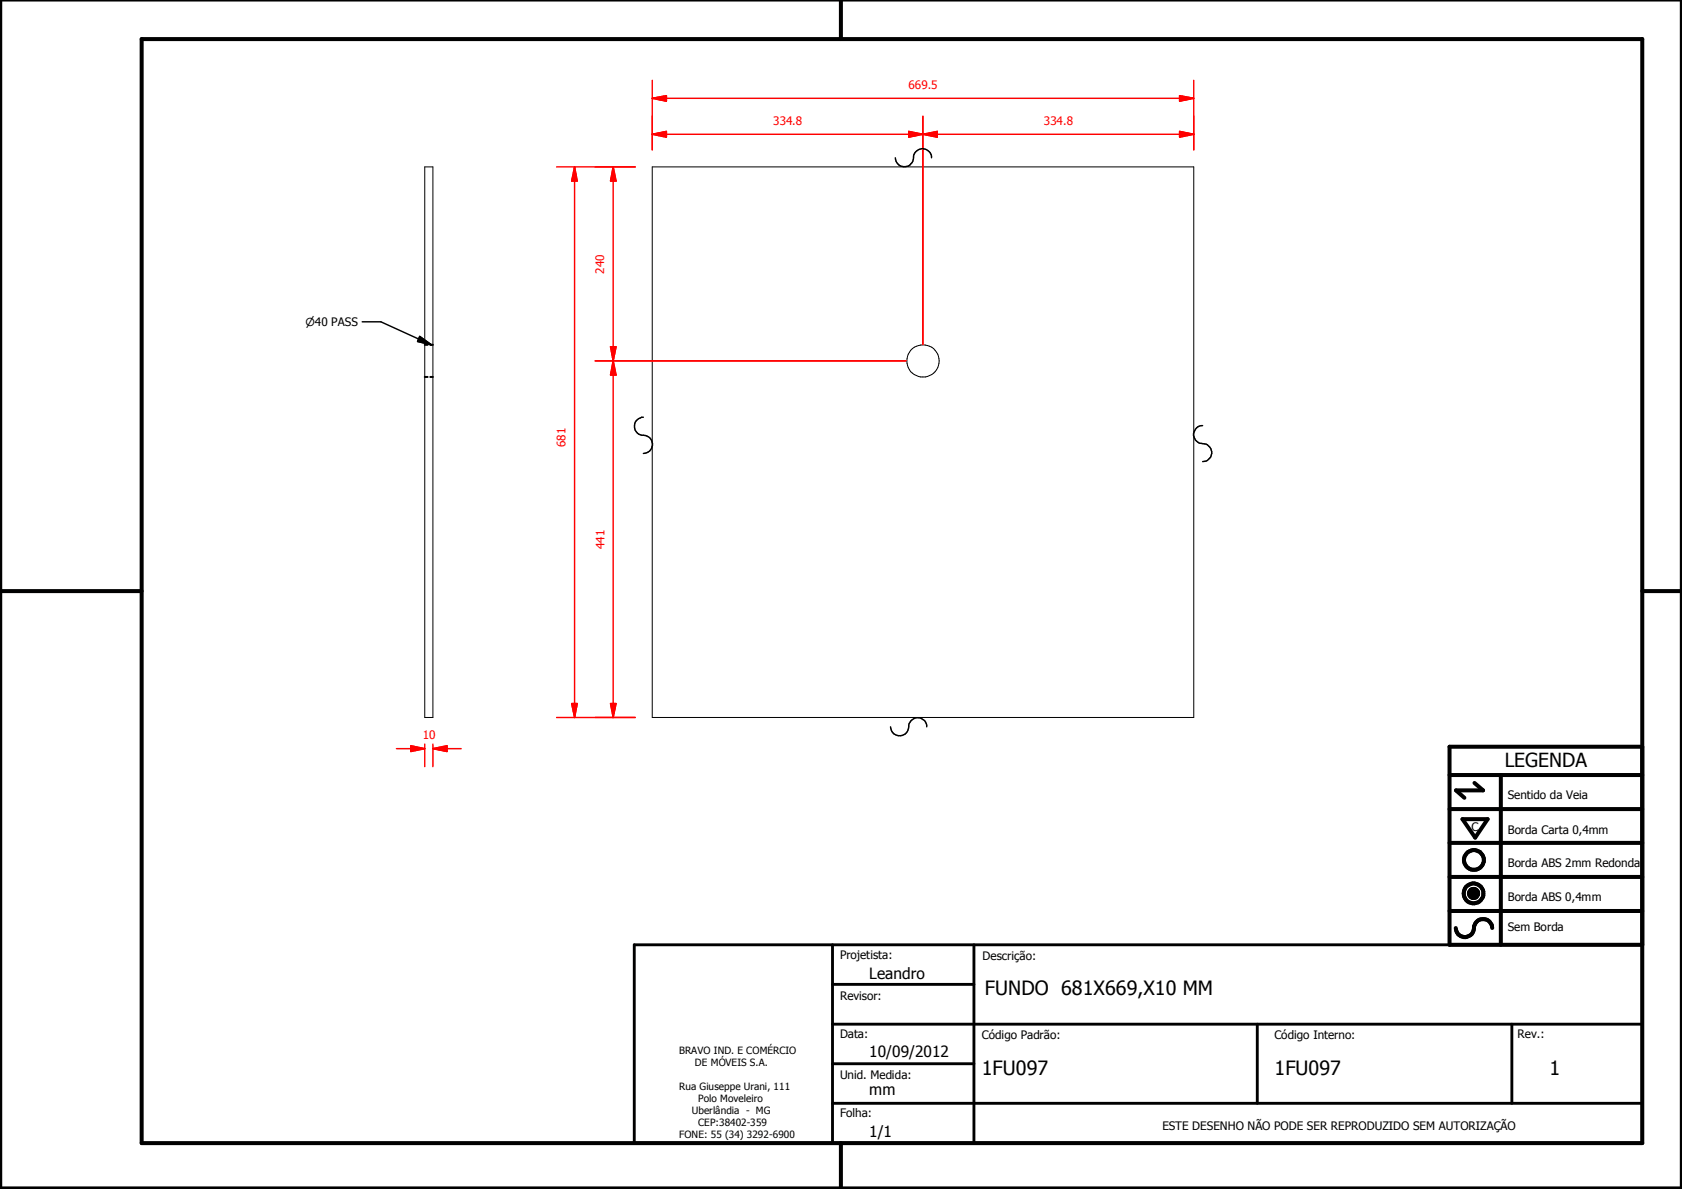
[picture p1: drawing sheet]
<svg xmlns="http://www.w3.org/2000/svg" width="297mm" height="210mm" viewBox="0 0 297 210" stroke-linecap="round" stroke-linejoin="round" font-family="sans-serif">
<g fill="none" stroke="#000" stroke-width=".18">
<path d="M75 29.5h1.5v97.2h-1.5zM115.2 29.5h95.6v97.2h-95.6zM259.4 157.6l1.6 .1zM259.4 157.7l1.6 .1zM259.4 157.8l1.6 .1zM259.4 157.9h1.6v.1zM259.4 157.9l1.6 .1h-1.5zM259.4 157.6h1.6zM259.5 158h1.5zM259.5 158l1.4 .1zM259.5 157.5l1.5 .1h-1.6zM259.5 157.5l1.5 .1z"/>
<path d="M259.5 158.1h1.4zM259.5 157.4l1.5 .1h-1.5zM259.5 157.4l1.5 .1zM259.5 158.1l1.4 .1zM259.5 157.3l1.4 .1h-1.4zM259.5 157.3l1.4 .1zM259.6 158.2h1.3zM259.6 158.2h1.2zM259.6 157.2l1.3 .1h-1.4zM259.6 157.2l1.3 .1zM259.6 158.2l1.2 .1zM259.6 157.2h1.3z"/>
<path d="M259.7 158.3h1.1zM259.7 158.3l1 .1zM259.7 157.1l1.1 .1h-1.2zM259.7 157.1l1.1 .1zM259.7 157.1h1.1zM259.8 158.4h.9zM259.8 158.4h.8zM259.8 157.1h1zM259.8 157.1h.9zM259.8 158.4l.8 .1zM259.8 157l.9 .1zM259.8 157h.8z"/>
<path d="M259.9 158.5h.7zM259.9 158.5h.6zM259.9 157h.7zM260 158.5h.5zM260 158.5h.4zM260 157h.6zM260.1 158.5h.3zM260.1 158.5h.2zM260.1 156.9l.4 .1zM260.1 156.9h.3zM260.1 156.9h.2z"/>
<circle cx="163" cy="63.7" r="2.85"/>
</g>
<path d="M75 60.9h.5M75 66.5h.5M76 60.9h.5M76 66.5h.5" fill="none" stroke="#000" stroke-width=".35"/>
<g fill="#000">
<path d="M259.4 157.6h1.6zM259.5 157.5l1.5 .1h-1.6zM259.5 157.5l1.5 .1zM259.5 157.4l1.5 .1h-1.5zM259.5 157.4l1.5 .1zM259.5 157.3l1.4 .1h-1.4zM259.5 157.3l1.4 .1zM259.6 157.2l1.3 .1h-1.4zM259.6 157.2l1.3 .1zM259.6 157.2h1.3zM259.7 157.1l1.1 .1h-1.2zM259.7 157.1l1.1 .1z"/>
<path d="M259.7 157.1h1.1zM259.8 157.1h1zM259.8 157.1h.9zM259.8 157l.9 .1zM259.8 157h.8zM259.9 157h.7zM260 157h.6zM260.1 156.9l.4 .1zM260.1 156.9h.3zM260.1 156.9h.2zM260.1 158.5h.2zM260 158.5h.4z"/>
<path d="M260.1 158.5h.3zM259.9 158.5h.6zM260 158.5h.5zM259.8 158.4l.8 .1zM259.9 158.5h.7zM259.8 158.4h.8zM259.7 158.3l1 .1zM259.8 158.4h.9zM259.6 158.2l1.2 .1zM259.7 158.3h1.1zM259.6 158.2h1.2zM259.5 158.1l1.4 .1z"/>
<path d="M259.6 158.2h1.3zM259.5 158l1.4 .1zM259.5 158.1h1.4zM259.4 157.9l1.6 .1h-1.5zM259.5 158h1.5zM259.4 157.6l1.6 .1zM259.4 157.7l1.6 .1zM259.4 157.8l1.6 .1zM259.4 157.9h1.6v.1z"/>
</g>
<g fill="none" stroke="#000" stroke-width=".71">
<path d="M148.5 0v6.9M297 -.1v209.9h-297v-209.9M25 6.9h265v194.9h-265zM0 104.4h25M290 104.4h7M256 136.8h34M260.4 138.2l1.5 1.3h-4.8l1.5 1.3M265 136.8v30M290 131.8h-34v35h34M256 154.8h34M256 148.8h34M256 142.8h34"/>
<path d="M258.3 144.6h4.4l-2.2 3.3zM256 160.8h34M257.1 163.8a1.62 1.62 0 0 0 1.8 1.6 1.62 1.62 0 0 0 1.4-1.9 1.63 1.63 0 0 1 1.7-1.2 1.63 1.63 0 0 1 1.5 1.5M148.5 201.8v8"/>
<circle cx="260.2" cy="157.7" r="1.76"/>
<circle cx="260.2" cy="157.7" r=".82"/>
<circle cx="260.3" cy="151.8" r="1.76"/>
</g>
<path d="M112 166.8h178v35h-178zM147 173.8h25M147 166.8v35M172 166.8v35M147 194.8h143M147 180.8h143M147 187.8h25M222 180.8v14M267 180.8v14" fill="none" stroke="#000" stroke-width=".51"/>
<path d="M101.5 124.2v2.5" fill="none" stroke="#f00" stroke-width=".25"/>
<path d="M101 124.2h.9l-.4 2.5z" fill="#f00"/>
<path d="M101.5 29.5v2.5M101 124.2h.9l-.4 2.5z" fill="none" stroke="#f00" stroke-width=".25"/>
<path d="M101.5 29.5l.4 2.5h-.9z" fill="#f00"/>
<path d="M98.3 29.5h13.9M101.5 29.5l.4 2.5h-.9zM101.5 32v92.2M115.2 23.7h2.5M98.3 126.7h13.9" fill="none" stroke="#f00" stroke-width=".25"/>
<path d="M115.2 23.7l2.5-.5v1z" fill="#f00"/>
<path d="M115.2 23.7l2.5-.5v1zM160.5 23.7h2.5" fill="none" stroke="#f00" stroke-width=".25"/>
<path d="M160.5 23.2l2.5 .5-2.5 .5z" fill="#f00"/>
<path d="M115.2 20.5v6M117.7 23.7h42.8M160.5 23.2l2.5 .5-2.5 .5zM163 23.7h2.5M163 20.5v40.2" fill="none" stroke="#f00" stroke-width=".25"/>
<path d="M163 23.7l2.5-.5v1z" fill="#f00"/>
<path d="M163 23.7l2.5-.5v1zM208.3 23.7h2.5" fill="none" stroke="#f00" stroke-width=".25"/>
<path d="M208.3 23.2l2.5 .5-2.5 .5z" fill="#f00"/>
<path d="M115.2 17.4h2.5M163 20.5v40.2M165.5 23.7h42.8M208.3 23.2l2.5 .5-2.5 .5zM210.8 20.5v6" fill="none" stroke="#f00" stroke-width=".25"/>
<path d="M115.2 17.4l2.5-.5v1z" fill="#f00"/>
<path d="M115.2 17.4l2.5-.5v1zM208.3 17.4h2.5" fill="none" stroke="#f00" stroke-width=".25"/>
<path d="M208.3 16.9l2.5 .5-2.5 .5z" fill="#f00"/>
<path d="M115.2 14.2v12.3M117.7 17.4h90.6M208.3 16.9l2.5 .5-2.5 .5zM210.8 14.2v12.3M108.3 124.2v2.5" fill="none" stroke="#f00" stroke-width=".25"/>
<path d="M107.8 124.2h1l-.5 2.5z" fill="#f00"/>
<path d="M108.3 63.7v2.5M107.8 124.2h1l-.5 2.5z" fill="none" stroke="#f00" stroke-width=".25"/>
<path d="M108.3 63.7l.5 2.5h-1z" fill="#f00"/>
<path d="M105.1 63.7h54.9M108.3 63.7l.5 2.5h-1zM108.3 61.2v2.5M108.3 66.2v58M105.1 126.7h7.1" fill="none" stroke="#f00" stroke-width=".25"/>
<path d="M107.8 61.2h1l-.5 2.5z" fill="#f00"/>
<path d="M108.3 29.5v2.5M107.8 61.2h1l-.5 2.5z" fill="none" stroke="#f00" stroke-width=".25"/>
<path d="M108.3 29.5l.5 2.5h-1z" fill="#f00"/>
<path d="M105.1 29.5h7.1M108.3 29.5l.5 2.5h-1zM108.3 32v29.2M105.1 63.7h54.9M72.6 132.2h2.4" fill="none" stroke="#f00" stroke-width=".25"/>
<path d="M158.1 27.9a1.62 1.62 0 0 0 1.8 1.5 1.62 1.62 0 0 0 1.4-1.8 1.6 1.6 0 0 1 1.8-1.4 1.6 1.6 0 0 1 1.4 1.7M113.6 73.7a1.62 1.62 0 0 0-1.5 1.7 1.62 1.62 0 0 0 1.8 1.5 1.6 1.6 0 0 1 1.3 1.7 1.6 1.6 0 0 1-1.6 1.5M212.4 75.1a1.59 1.59 0 0 0-1.6 1.6 1.59 1.59 0 0 0 1.6 1.6 1.59 1.59 0 0 1 1.6 1.6 1.59 1.59 0 0 1-1.6 1.6M157.3 128.3a1.62 1.62 0 0 0 1.7 1.6 1.62 1.62 0 0 0 1.5-1.9 1.6 1.6 0 0 1 1.7-1.3 1.6 1.6 0 0 1 1.5 1.6" fill="none" stroke="#000" stroke-width=".25"/>
<path d="M72.6 131.7l2.4 .5-2.4 .5z" fill="#f00"/>
<path d="M72.6 131.7l2.4 .5-2.4 .5zM76.5 132.2h2.4" fill="none" stroke="#f00" stroke-width=".25"/>
<path d="M76.5 132.2l2.4-.5v1z" fill="#f00"/>
<path d="M70 132.2h2.6M75 131.4v3.9M76.5 132.2l2.4-.5v1zM76.5 131.4v3.9M78.9 132.2h2.5" fill="none" stroke="#f00" stroke-width=".25"/>
<path d="M64 56.8h3.3l8.9 4.1M74.1 59.4l2.1 1.5-2.5-.6z" fill="none" stroke="#000" stroke-width=".25"/>
<path d="M74.1 59.4l2.1 1.5-2.5-.6z" fill="#000"/>
<g font-size="3.5">
<text x="173.9" y="175.7">FUNDO 681X669,X10 MM</text>
<text x="173.4" y="189.7">1FU097</text>
<text x="225.1" y="189.7">1FU097</text>
<text x="273.6" y="189.7">1</text>
</g>
<text font-size="3.4" x="265.7" y="135.4">LEGENDA</text>
<g font-size="2.7">
<text x="153.5" y="172.8">Leandro</text>
<text x="153.5" y="186.6">10/09/2012</text>
<text x="153.5" y="193.4">mm</text>
<text x="153.5" y="200.8">1/1</text>
</g>
<g font-size="2.1" fill="#f00">
<text x="160.4" y="15.8">669.5</text>
<text x="136.6" y="22.1">334.8</text>
<text x="184.4" y="22.1">334.8</text>
<text x="106.7" y="48.3" transform="rotate(-90 106.7 48.3)">240</text>
<text x="99.9" y="78.9" transform="rotate(-90 99.9 78.9)">681</text>
<text x="106.8" y="96.9" transform="rotate(-90 106.8 96.9)">441</text>
<text x="74.7" y="130.5">10</text>
</g>
<g font-size="2.1">
<text x="266.3" y="141.1">Sentido da Veia</text>
<text x="259.8" y="146.7">C</text>
<text x="266.3" y="147.2">Borda Carta 0,4mm</text>
<text x="266.3" y="153.1">Borda ABS 2mm Redonda</text>
<text x="266.3" y="159">Borda ABS 0,4mm</text>
<text x="266.3" y="164.4">Sem Borda</text>
<text x="148.4" y="169.3">Projetista:</text>
<text x="173.5" y="169.5">Descrição:</text>
<text x="148.4" y="176.6">Revisor:</text>
<text x="148.4" y="183.2">Data:</text>
<text x="173.4" y="183.3">Código Padrão:</text>
<text x="225.1" y="183.3">Código Interno:</text>
<text x="268" y="183.2">Rev.:</text>
<text x="148.4" y="190.5">Unid. Medida:</text>
<text x="148.4" y="197.2">Folha:</text>
<text x="205.3" y="199.5">ESTE DESENHO NÃO PODE SER REPRODUZIDO SEM AUTORIZAÇÃO</text>
</g>
<text font-size="1.9" x="53.9" y="57.6">⌀40 PASS</text>
<g font-size="1.8">
<text x="119.9" y="186">BRAVO IND. E COMÉRCIO</text>
<text x="122.7" y="188.1">DE MÓVEIS S.A.</text>
<text x="119.9" y="192.4">Rua Giuseppe Urani, 111</text>
<text x="122.2" y="196.7">Uberlândia - MG</text>
<text x="123.3" y="194.6">Polo Moveleiro</text>
<text x="119.9" y="201">FONE: 55 (34) 3292-6900</text>
<text x="123.3" y="198.8">CEP:38402-359</text>
</g>
</svg>
